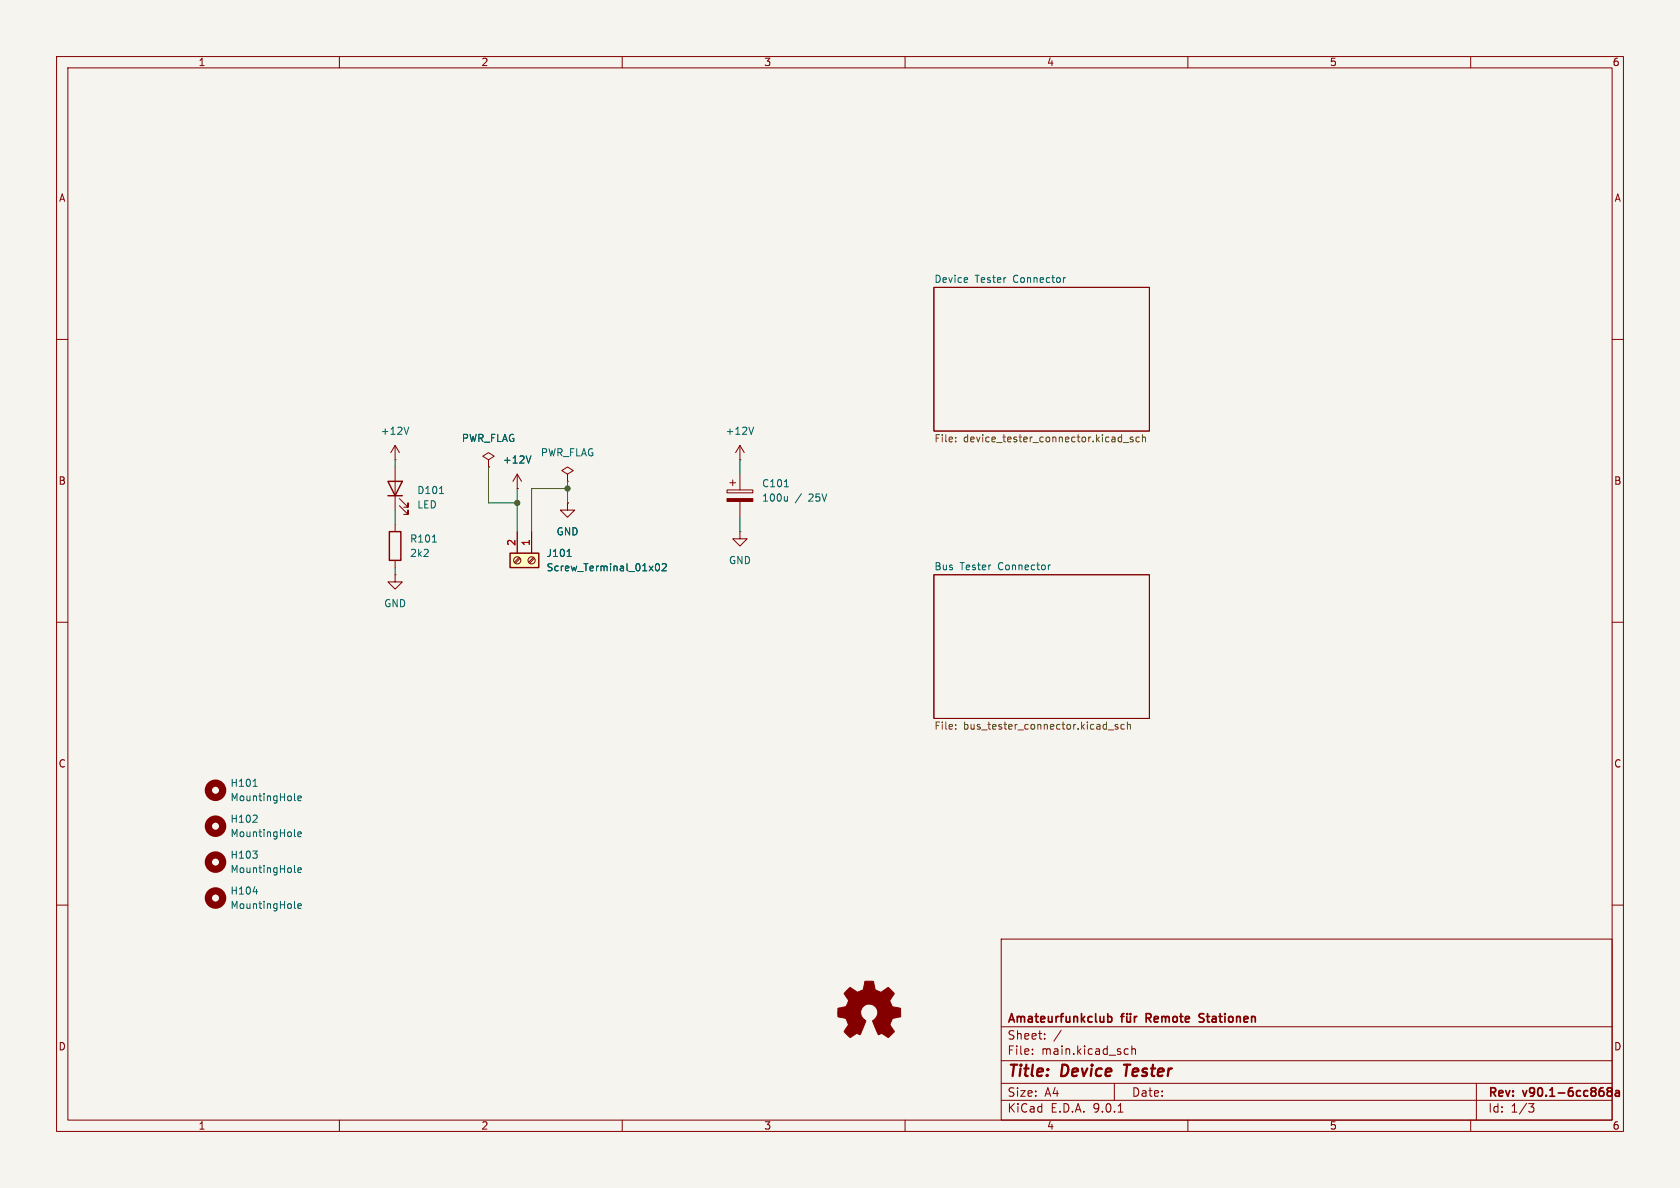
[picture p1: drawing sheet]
<svg xmlns="http://www.w3.org/2000/svg" width="297mm" height="210mm" viewBox="0 0 297 210" stroke-linecap="round" stroke-linejoin="round" font-family="sans-serif">
<path d="M0 0h297v210h-297z" fill="#f5f4ef" stroke="#f5f4ef" stroke-width=".18"/>
<g fill="none" stroke="#840000" stroke-width=".18">
<path d="M10 10h277v190h-277zM12 12h273v186h-273zM60 10v2M110 10v2M160 10v2M210 10v2M260 10v2M165.1 50.8h38.1v25.4h-38.1zM10 60h2M130.8 78.7v2.6M130.8 78.7l-.8 1.3M130.8 78.7l.8 1.3"/>
<path d="M285 60h2M128.5 86.6h4.6v.5h-4.6zM129 85.3h1M129.5 84.8v1.1M130.8 94v1.3h1.3l-1.3 1.2-1.3-1.2h1.3M130.8 94h.1M130.8 81.3h.1M130.8 83.8v2.8M130.8 88.6v2.8M10 110h2M165.1 101.6h38.1v25.4h-38.1zM285 110h2"/>
<path d="M10 160h2M177 166h108v32h-108zM285 160h2M60 198v2M110 198v2M160 198v2M177 194.5h108M177 191.5h108M177 187.5h108M177 181.5h108M182.5 186.3v.1M182.5 185.5v.1"/>
<path d="M184.7 183.6v.1M184.7 182.8v.1M187.6 182.1l-1.3 2M197 191.5v3M197.7 196.6h.8M199 185.4l.5 .1M199.5 186.3l-.5 .1M200.1 185.5l.2-.1 .4 .1v.9M200.1 184.9v1.5M210 198v2M260 198v2M261 191.5v6.5"/>
<path d="M270.2 195.1h1l-.5 .6 .4 .1 .1 .5-.3 .3h-.4"/>
</g>
<g fill="none" stroke="#840000" stroke-width=".3">
<path d="M195.8 179.8l.5-.1 .3 .3v.4l-.2 .2h-.6M198.1 179.7h.6M198.7 179.2l-.4 .2v1.3M199.2 179.7l.1 .9 .3 .1 .2-.2M199.3 179.2v.1M199.8 179.2v.1M199.8 179.7v1M200.6 179.7v1M201 179.7l-.3 .1-.1 .2M202.6 180h.6M203.2 179.2h-.6v1.5M212.8 179.3l-.5-.1-.3 .3 .1 .3 .6 .2"/>
<path d="M212 180.6h.7M284.4 192.9l-.3-.3 .3-.3 .4 .1 .2 .2-.3 .3M284.4 192.9l-.3 .3 .1 .4 .2 .2 .4-.1 .2-.2-.1-.4-.2-.2M284.4 192.9h.3M285.6 192.9h.6l.1 .9M286.3 193.1l-.5 .1a.29 .29 0 0 0-.3 .3 .29 .29 0 0 0 .3 .3l.5-.1"/>
</g>
<path d="M198.7 188.2h1.1M199.3 188.2l-.3 2" fill="none" stroke="#840000" stroke-width=".4"/>
<path d="M171 49.1l.1 .3-.6 .1M188.4 49.1l-.4 .2M133.2 75.5l-.4 1.3M138.7 86.1h.7M139.2 87.7v.9M139.2 88.5l-.2 .1M185.7 99.9l-.4 .2" fill="none" stroke="#006464" stroke-width=".18"/>
<g fill="none" stroke="#725600" stroke-width=".18">
<path d="M168.9 77.3v.1M168.9 78v.1M198.6 78.2h1M200.3 77.3h-.3l-.2 .1 .1 .2 .4 .1v.3h-.5M201.4 77.3h-.3l-.3 .2 .1 .5h.5M202 77.4l.2-.1h.3v.8M202 76.8v1.3M168.9 128.8v.1M168.9 128.1v.1M195.9 129h1M197.6 128.1h-.3l-.2 .1 .1 .2 .4 .1v.3h-.5M198.8 128.1h-.4l-.2 .2 .1 .5h.5"/>
<path d="M199.3 128.2l.2-.1h.3l.1 .8M199.3 127.6v1.3"/>
</g>
<g fill="#840000" stroke="#840000" stroke-width=".18">
<path d="M149.7 175.1l.6-.6 .9 .6a.62 .62 0 0 0 1 0h.2a1.62 1.62 0 0 0 .5-1.4l.1-.2h1.4l.2 .7a.74 .74 0 0 0 .6 1l.6 .2 1.2-.9 1.1 1.1-.4 .7a.75 .75 0 0 0-.2 1.2l.2 .5 1.5 .2v1.5l-1.4 .3-.1 .1a1.23 1.23 0 0 0-.2 1.2l.6 1-.1 .2-1 .9-.8-.5a.54 .54 0 0 0-.9 0l-1-2.4a2.33 2.33 0 0 0 .8-1.9 1.54 1.54 0 0 0-2.5-.7 1.54 1.54 0 0 0 .5 2.6l-1.1 2.4a.69 .69 0 0 0-1.1 .1l-.6 .4-1.1-1.1 .8-1.1-.2-.6a.71 .71 0 0 0-.9-.7l-.8-.2v-1.5h.5a1.11 1.11 0 0 0 1.2-.8 .72 .72 0 0 0-.2-1.1l-.4-.7z"/>
<path d="M128.5 88.1h4.6v.5h-4.6z"/>
</g>
<path d="M90.2 97.8h5v2.5h-5z" fill="#ffffc2"/>
<path d="M68.6 85.1h2.5l-1.3 2.5zM68.6 87.6h2.5M68.8 94h2.1v5.1h-2.1zM90.2 97.8h5v2.5h-5z" fill="none" stroke="#840000" stroke-width=".25"/>
<g fill="none" stroke="#840000" stroke-width=".18">
<path d="M69.8 78.7v2.6M69.8 78.7l-.7 1.3M69.8 78.7l.8 1.3M69.8 81.3h.1M69.8 82.6v7.6M69.8 92.7v1.3M69.8 99.1v1.2M70.6 89.4l1.5 1.5v-.7v.7h-.7M70.6 88.1l1.5 1.6v-.8v.8h-.7M86.4 81.3l1-.7-1-.6-1.1 .6 1.1 .7v1.3M86.4 82.6h.1M91.4 86.4h.1"/>
<path d="M91.4 83.8v2.6M91.4 94v3.8M91.4 83.8l-.7 1.3M91.4 83.8l.8 1.3M91.8 98.5l-.9 .9M91.9 98.7l-.8 .9M94 94v3.8M94.3 98.5l-.8 .9M94.5 98.7l-.9 .9M100.3 88.9v1.3h1.3l-1.3 1.2-1.2-1.2h1.2M100.3 88.9h.1M100.3 83.8l1-.6-1-.6-1 .6 1 .6v1.3"/>
<path d="M100.3 85.1h.1M69.8 101.6v1.3h1.3l-1.3 1.2-1.2-1.2h1.2M69.8 101.6h.1"/>
<circle cx="91.4" cy="99.1" r=".63"/>
<circle cx="94" cy="99.1" r=".63"/>
</g>
<g fill="none" stroke="#006464" stroke-width=".18">
<path d="M72.3 75.5l-.5 1.3M76.4 95.8h.8M77.7 87.3h.7M93.9 80.6l-.5 1.3M100.3 98.4h.7M116 99.8l.2-.2a.68 .68 0 0 1 .4 .7 .68 .68 0 0 1-.4 .6l-.2-.1-.1-.4zM117.1 99.8l.5-.2 .2 .4-.8 .9h.8M44.7 139h.8M44.7 150.4h.8l-.5 .5M44.7 145.4h.8M44.7 157.6h.8M45.4 151v.6"/>
<path d="M45.4 144.2v.4M52.1 154.1l.1 .1M52.1 147.7l.1 .2M52.1 141.4l.1 .1M52.7 153.8l.6-.1-.1-.2-.4-.1-.1 .2v.6h.5M52.7 141.1l.6-.1-.1-.2-.4-.1-.1 .2v.6h.5M52.7 147.5l.6-.1-.1-.3h-.4l-.1 .1v.6h.5M52.1 160.4l.1 .2M52.7 160.2l.6-.1-.1-.3h-.4l-.1 .1v.6h.5"/>
</g>
<g fill="none" stroke="#840000" stroke-width="1.3">
<circle cx="38.1" cy="139.7" r="1.27"/>
<circle cx="38.1" cy="146" r="1.27"/>
<circle cx="38.1" cy="152.4" r="1.27"/>
<circle cx="38.1" cy="158.7" r="1.27"/>
</g>
<path d="M69.8 81.3v1.3M69.8 90.2v2.5M86.4 82.6v6.3h5M91.4 86.4v7.6M100.3 86.4h-6.3v7.6M100.3 85.1v3.8M130.8 81.3v2.5M130.8 91.4v2.6M69.8 100.3v1.3" fill="none" stroke="#009600" stroke-width=".18"/>
<g fill="#009600" stroke="#009600" stroke-width=".18">
<circle cx="100.3" cy="86.4" r=".46"/>
<circle cx="91.4" cy="88.9" r=".46"/>
</g>
<g font-size="2.8" fill="#840000">
<text x="178" y="190.9">Title:</text>
<text x="187.7" y="190.9">Device</text>
<text x="199.6" y="190.9">Tester</text>
</g>
<g font-size="2.1" fill="#840000">
<text x="178" y="184">Sheet:</text>
<text x="178" y="181.2">Amateurfunkclub</text>
<text x="203.3" y="181.2">Remote</text>
<text x="213.3" y="181.2">Stationen</text>
<text x="178" y="186.7">File:</text>
<text x="184.1" y="186.7">main.kicad_sch</text>
<text x="178" y="196.9">KiCad</text>
<text x="178" y="194.1">Size:</text>
<text x="184.7" y="194.1">A4</text>
<text x="185.7" y="196.9">E.D.A.</text>
<text x="193.3" y="196.9">9.0.1</text>
<text x="200" y="194.1">Date:</text>
<text x="263" y="194.3">Rev:</text>
<text x="263" y="196.9">Id:</text>
<text x="267.1" y="196.9">1/3</text>
<text x="269.4" y="194.3">v90.1-6cc868a</text>
</g>
<g font-size="1.8" fill="#840000">
<text x="35" y="11.9">1</text>
<text x="85" y="11.9">2</text>
<text x="135" y="11.9">3</text>
<text x="185" y="11.9">4</text>
<text x="235" y="11.9">5</text>
<text x="285" y="11.9">6</text>
<text x="10.3" y="35.9">A</text>
<text x="285.3" y="35.9">A</text>
<text x="10.3" y="85.9">B</text>
<text x="285.3" y="85.9">B</text>
<text x="10.3" y="135.9">C</text>
<text x="285.3" y="135.9">C</text>
<text x="10.3" y="185.9">D</text>
<text x="285.3" y="185.9">D</text>
<text x="35" y="199.9">1</text>
<text x="85" y="199.9">2</text>
<text x="135" y="199.9">3</text>
<text x="185" y="199.9">4</text>
<text x="235" y="199.9">5</text>
<text x="285" y="199.9">6</text>
</g>
<g font-size="1.8" fill="#006464">
<text x="165.1" y="50.1">Device</text>
<text x="172.4" y="50.1">Tester</text>
<text x="179.2" y="50.1">Connector</text>
<text x="67.2" y="77.1">+12V</text>
<text x="128.2" y="77.1">+12V</text>
<text x="81.5" y="78.3">PWR_FLAG</text>
<text x="88.8" y="82.1">+12V</text>
<text x="95.5" y="80.9">PWR_FLAG</text>
<text x="73.7" y="87.5">D101</text>
<text x="134.6" y="86.3">C101</text>
<text x="134.6" y="88.9">100u</text>
<text x="140.6" y="88.9">/</text>
<text x="143.1" y="88.9">25V</text>
<text x="73.7" y="90.1">LED</text>
<text x="98.3" y="94.8">GND</text>
<text x="72.4" y="96.1">R101</text>
<text x="72.4" y="98.7">2k2</text>
<text x="96.5" y="98.7">J101</text>
<text x="96.5" y="101.2">Screw_Terminal_01x02</text>
<text x="128.8" y="99.9">GND</text>
<text x="165.1" y="100.9">Bus</text>
<text x="169.7" y="100.9">Tester</text>
<text x="176.6" y="100.9">Connector</text>
<text x="67.8" y="107.5">GND</text>
<text x="40.6" y="139.3">H101</text>
<text x="40.6" y="141.8">MountingHole</text>
<text x="40.6" y="145.6">H102</text>
<text x="40.6" y="148.2">MountingHole</text>
<text x="40.6" y="152">H103</text>
<text x="40.6" y="154.5">MountingHole</text>
<text x="40.6" y="158.3">H104</text>
<text x="40.6" y="160.9">MountingHole</text>
</g>
<g font-size="1.8" fill="#725600">
<text x="165.1" y="78.5">File:</text>
<text x="170.3" y="78.5">device_tester_connector.kicad_sch</text>
<text x="165.1" y="129.3">File:</text>
<text x="170.3" y="129.3">bus_tester_connector.kicad_sch</text>
</g>
<g font-size="1.8" fill="#a90000">
<text x="91.2" y="96.6" transform="rotate(-90 91.2 96.6)">2</text>
<text x="93.7" y="96.6" transform="rotate(-90 93.7 96.6)">1</text>
</g>
</svg>
